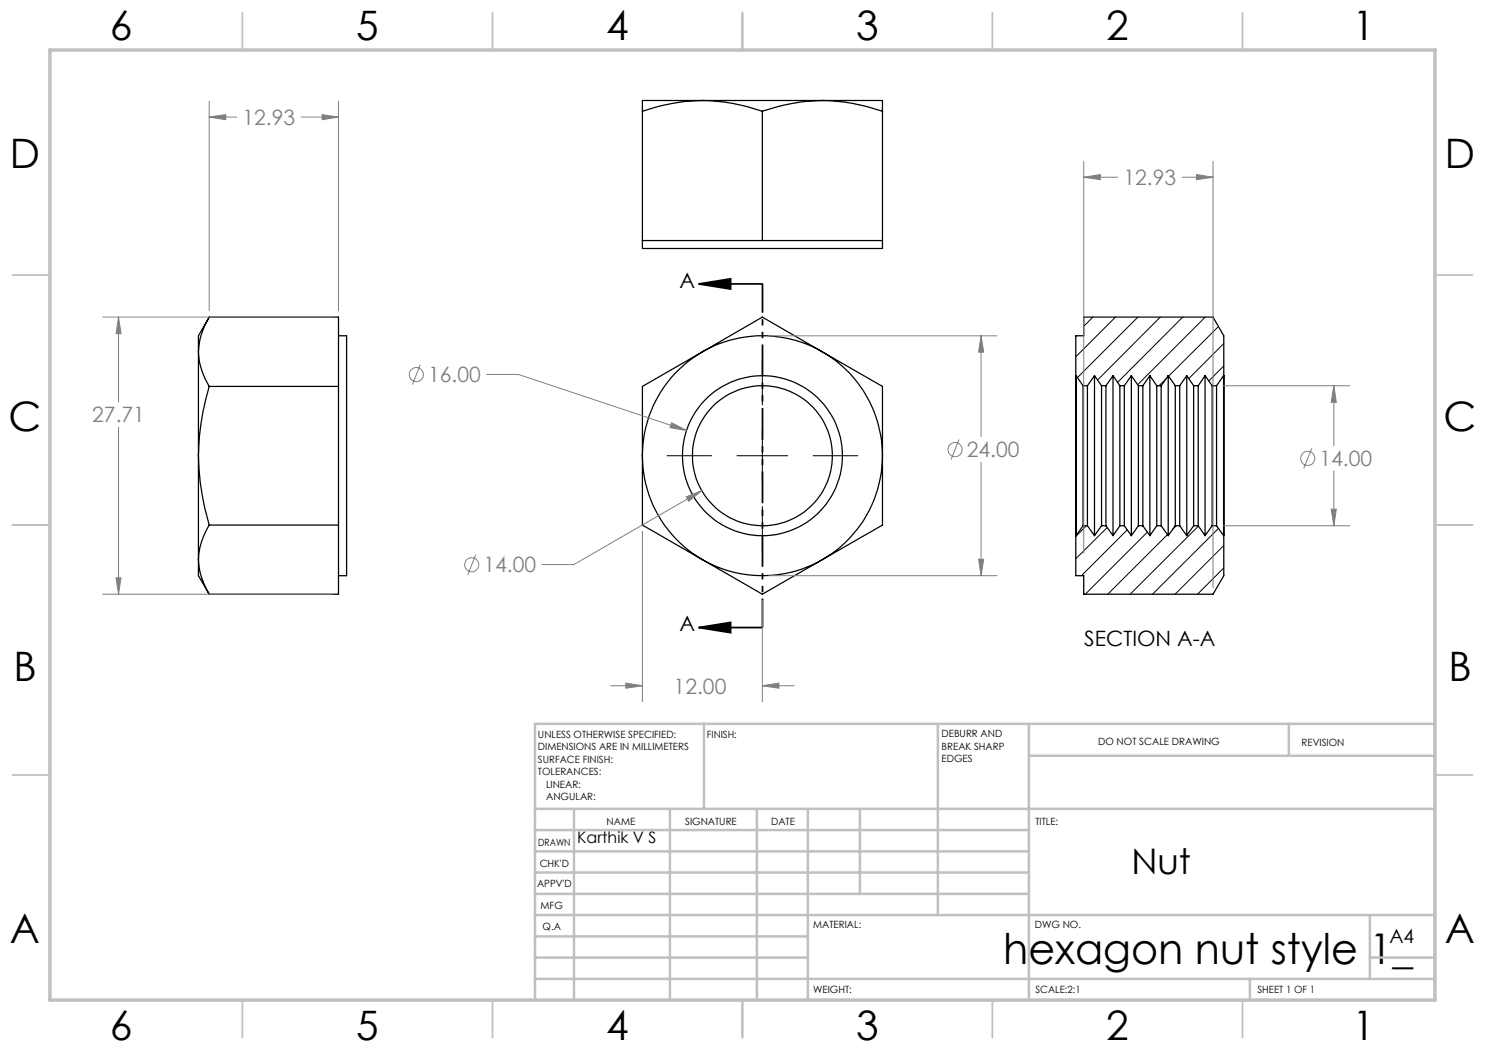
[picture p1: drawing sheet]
<svg xmlns="http://www.w3.org/2000/svg" width="297mm" height="210mm" viewBox="0 0 297 210" stroke-linecap="round" stroke-linejoin="round" font-family="sans-serif">
<g fill="none" stroke="#000" stroke-width=".25">
<path d="M128.5 22.3v27.4h48v-27.4M140.5 20.1l4.6 .4a42.7 42.7 0 0 1 7.4 1.8M140.5 20.1h24M140.5 20.1a38.2 38.2 0 0 0-12 2.2M140.5 20.1h-12v2.2M152.5 22.3v25.8M164.5 20.1a38.2 38.2 0 0 0-12 2.2M164.5 20.1l4.6 .4a43.9 43.9 0 0 1 7.4 1.8M164.5 20.1h12v2.2M128.5 48.1h48M39.7 70.4a14.1 14.1 0 0 0 2.1 6.9M39.7 70.4v20.7"/>
<path d="M41.8 63.4a14.3 14.3 0 0 0-2.1 7M41.8 77.3a50.9 50.9 0 0 0-2.1 13.8M41.8 63.4l-2.1 3.8v3.2M41.8 63.4h25.9v55.4h-25.9M41.8 77.3h25.9M67.7 67.2h1.6v47.9h-1.6M128.5 77.3l24-13.9 24 13.9v27.7l-24 13.8-24-13.8zM215.2 75.1v32M215.2 75.1v-7.9h1.5v-3.8h25.9l2.2 3.8v7.9M215.2 75.1h.1M215.2 75.1l1.4 2M216.6 77.1v28.1"/>
<path d="M216.6 77.1h.9M217.5 77.1v28.1M218.9 75.1v32M218.9 75.1l1.4 2M218.9 75.1l-1.4 2M220.3 77.1v28.1M220.3 77.1h.9M221.2 77.1v28.1M222.6 75.1v32M222.6 75.1l1.4 2M222.6 75.1l-1.4 2M224 77.1v28.1"/>
<path d="M224 77.1h.9M224.9 77.1v28.1M226.3 75.1v32M226.3 75.1l1.4 2M226.3 75.1l-1.4 2M227.7 77.1v28.1M227.7 77.1h.9M228.6 77.1v28.1M230 75.1v32M230 75.1l1.4 2M230 75.1l-1.4 2M231.4 77.1v28.1"/>
<path d="M231.4 77.1h.8M232.2 77.1v28.1M233.6 75.1v32M233.6 75.1l1.5 2M233.6 75.1l-1.4 2M235.1 77.1v28.1M235.1 77.1h.8M235.9 77.1v28.1M237.3 75.1v32M237.3 75.1l1.4 2M237.3 75.1l-1.4 2M238.7 77.1v28.1"/>
<path d="M238.7 77.1h.9M239.6 77.1v28.1M241 75.1v32M241 75.1l1.4 2M241 75.1l-1.4 2M242.4 77.1v28.1M242.4 77.1h.9M243.3 77.1v28.1M244.7 75.2v31.9M244.7 75.1v32M244.7 75.1v.1M244.7 75.1l-1.4 2"/>
<path d="M244.8 75.1v32M244.8 75.1l-.1 .1M39.7 91.1v20.8M39.7 91.1a52.6 52.6 0 0 0 2.1 13.9M39.7 111.9v.5a14.4 14.4 0 0 0 2.1 6.4M39.7 111.9v3.2l2.1 3.7M41.8 105a14 14 0 0 0-2.1 6.9M41.8 105h25.9M215.2 107.1v8h1.5v3.7h25.9l2.2-3.7v-8M215.2 107.1h.1M216.6 105.2l-1.4 1.9M216.6 105.2h.9"/>
<path d="M217.5 105.2l1.4 1.9M220.3 105.2h.9M220.3 105.2l-1.4 1.9M221.2 105.2l1.4 1.9M224 105.2h.9M224 105.2l-1.4 1.9M224.9 105.2l1.4 1.9M227.7 105.2h.9M227.7 105.2l-1.4 1.9M228.6 105.2l1.4 1.9M231.4 105.2h.8M231.4 105.2l-1.4 1.9"/>
<path d="M232.2 105.2l1.4 1.9M235.1 105.2h.8M235.1 105.2l-1.5 1.9M235.9 105.2l1.4 1.9M238.7 105.2h.9M238.7 105.2l-1.4 1.9M239.6 105.2l1.4 1.9M242.4 105.2h.9M242.4 105.2l-1.4 1.9M243.3 105.2l1.4 1.9M244.7 107.1h.1"/>
<circle cx="152.5" cy="91.2" r="14"/>
<circle cx="152.5" cy="91.1" r="24"/>
<circle cx="152.5" cy="91.1" r="16"/>
</g>
<g fill="none" stroke="#000" stroke-width=".2">
<path d="M152.5 72.1v8.9M218.6 63.4l-1.9 1.9M223.1 63.4l-7.9 8M227.6 63.4l-12.1 12.1M232.1 63.4l-12.6 12.6M233.3 75.7l-1.5 1.4M236.5 63.4l-13 13.1M241.1 63.4l-13.6 13.5M243.7 65.3l-10 9.9M244.8 68.7l-7.1 7M244.8 73.2l-3 3M133.4 91.1h8.9"/>
<path d="M147.4 91.1h10.2M152.5 86.1v10.1M162.6 91.1h9M152.5 101.3v8.9M217.3 105.2l-2.1 2.1M221.4 105.5l-6.2 6.3M225.5 106l-9.2 9.1M229.5 106.4l-12.4 12.4M233.5 106.9l-12 11.9M235.3 105.2l-.7 .6M239.7 105.2l-13.7 13.6M243.7 105.7l-13.2 13.1"/>
<path d="M244.8 109.1l-9.8 9.7M244.8 113.6l-5.3 5.2"/>
</g>
<g fill="none" stroke="#808080" stroke-width=".2">
<path d="M41.8 23.4l3.4-.5v1zM41.8 20.2v42M41.8 23.4h5.5M60.2 23.4h7.5M64.4 22.9l3.3 .5-3.3 .5zM67.7 20.2v42M216.7 35.4l3.4-.5v1zM216.7 32.3v78.4M216.7 35.4h6.8M236.4 35.4h6.2M239.3 34.9l3.3 .5-3.3 .5zM242.6 32.3v85.3"/>
<path d="M20.5 63.4h45.9M23.7 63.4l.5 3.3h-1zM23.7 63.4v17M84.1 72.9l-1.6 4M97.3 74.9h6.4l33.6 11.2M153.7 67.2h45.7M196.2 67.2l.5 3.2h-1zM196.2 67.2v20.1M244.6 77.1h25.3M266.8 77.1l.5 3.4h-1.1zM266.8 77.1v12M23.7 85.4v33.4"/>
<path d="M134.3 84.6l3 1.5-3.3-.6zM137.2 99.4l3.2-1.3-2.6 2.2zM140.4 98.1l-25.6 14.8h-6.4M191.8 87.9l-1.6 4M196.2 92.5v22.6M262.4 89.7l-1.7 4M266.8 94.2v11M20.5 118.8h45.9M23.2 115.6h1l-.5 3.2zM95.1 110.9l-1.5 4.1M128.5 106.3v34M153.7 115.1h45.7"/>
<path d="M195.7 111.9h1l-.5 3.2zM244.6 105.2h25.3M266.2 101.8h1.1l-.5 3.4zM122.1 137.2h6.4M125.2 136.6l3.3 .6-3.3 .4zM152.5 137.2l3.3-.6v1zM152.5 120.1v20.2M152.5 137.2h6.3"/>
<circle cx="83.3" cy="74.9" r="1.4"/>
<circle cx="191" cy="89.9" r="1.4"/>
<circle cx="261.5" cy="91.7" r="1.42"/>
<circle cx="94.3" cy="113" r="1.4"/>
</g>
<path d="M139.8 56.8l6.3-1v2zM139.8 56.8h12.7M139.8 125.5l6.3-1v2zM139.8 125.5h12.7" fill="none" stroke="#000" stroke-width=".35"/>
<path d="M152.5 56.8v68.7" fill="none" stroke="#000" stroke-width=".35" stroke-dasharray="6.3 1.3 1.3 1.3 1.3 1.3" stroke-dashoffset=".6" stroke-linecap="butt"/>
<g fill="none" stroke="#c0c0c0" stroke-width=".35">
<path d="M48.5 2.5v7.5M98.5 2.5v7.5M148.5 2.5v7.5M198.5 2.5v7.5M248.5 2.5v7.5M2.5 55h7.5M287 55h7.5M2.5 105h7.5M287 105h7.5M2.5 155h7.5M287 155h7.5M48.5 200v7.5"/>
<path d="M98.5 200v7.5M148.5 200v7.5M198.5 200v7.5M248.5 200v7.5"/>
</g>
<g fill="none" stroke="#c0c0c0" stroke-width=".5">
<path d="M140.8 144.8v17M187.6 144.8v38.2M205.8 144.8v55.2M205.8 151.2h81.2M257.8 144.8v6.4M287 144.8h-180v55.2M107 161.8h180M107 178.8h98.8M107 174.5h98.8M107 170.3h98.8M107 166h98.8M114.8 161.8v38.2"/>
<path d="M134 161.8v38.2M151.4 161.8v38.2M161.6 161.8v38.2M172 161.8v17M107 195.8h180M107 191.5h54.6M107 187.3h54.6M107 183h180M250 195.8v4.2M274 191.5h13M274 183v12.8"/>
</g>
<path d="M10 10h277v190h-277z" fill="none" stroke="#c0c0c0" stroke-width=".7"/>
<path d="M139.8 56.8l6.3-1v2zM139.8 125.5l6.3-1v2z" fill="#000"/>
<path d="M137.2 99.4l.6 .9 2.6-2.2zM134.3 84.6l-.3 .9 3.3 .6zM196.2 67.2l.5 3.2h-1zM195.7 111.9h1l-.5 3.2zM152.5 137.2l3.3-.6v1zM125.2 136.6l3.3 .6-3.3 .4zM64.4 22.9l3.3 .5-3.3 .5zM41.8 23.4l3.4-.5v1zM23.2 115.6h1l-.5 3.2zM23.7 63.4l.5 3.3h-1zM266.8 77.1l.5 3.4h-1.1zM266.2 101.8h1.1l-.5 3.4zM216.7 35.4l3.4-.5v1zM239.3 34.9l3.3 .5-3.3 .5z" fill="#808080"/>
<text font-size="8.5" x="200.6" y="192.7">hexagon nut style 1_</text>
<g font-size="8.1">
<text x="22" y="8">6</text>
<text x="71.2" y="8">5</text>
<text x="121.2" y="8">4</text>
<text x="171.2" y="8">3</text>
<text x="221.2" y="8">2</text>
<text x="270.5" y="8">1</text>
<text x="2" y="33.6">D</text>
<text x="289" y="33.6">D</text>
<text x="1.7" y="86.1">C</text>
<text x="288.7" y="86.1">C</text>
<text x="2.7" y="136.1">B</text>
<text x="289.7" y="136.1">B</text>
<text x="2" y="188.6">A</text>
<text x="289" y="188.6">A</text>
<text x="22" y="208">6</text>
<text x="71.2" y="208">5</text>
<text x="121.2" y="208">4</text>
<text x="171.2" y="208">3</text>
<text x="221.2" y="208">2</text>
<text x="270.5" y="208">1</text>
</g>
<text font-size="7.1" x="226.3" y="174.7">Nut</text>
<g font-size="4.2" fill="#808080">
<text x="48.5" y="25">12.93</text>
<text x="224.7" y="37">12.93</text>
<text x="85.6" y="76.5">16.00</text>
<text x="18.4" y="84.5">27.71</text>
<text x="193.4" y="91.5">24.00</text>
<text x="263.9" y="93.2">14.00</text>
<text x="96.7" y="114.5">14.00</text>
<text x="134.7" y="138.7">12.00</text>
</g>
<g font-size="4.2">
<text x="135.9" y="57.5">A</text>
<text x="135.9" y="126.3">A</text>
<text x="216.9" y="129.2">SECTION A-A</text>
</g>
<text font-size="3.9" x="277.9" y="188.5">A4</text>
<text font-size="3.2" x="115.5" y="168.6">Karthik V S</text>
<g font-size="2">
<text x="107.6" y="147.6">UNLESS OTHERWISE SPECIFIED:</text>
<text x="141.4" y="147.6">FINISH:</text>
<text x="188.3" y="147.5">DEBURR AND</text>
<text x="188.3" y="150">BREAK SHARP</text>
<text x="219.6" y="149">DO NOT SCALE DRAWING</text>
<text x="260.3" y="149.2">REVISION</text>
<text x="107.6" y="150.1">DIMENSIONS ARE IN MILLIMETERS</text>
<text x="107.6" y="152.6">SURFACE FINISH:</text>
<text x="107.6" y="155.1">TOLERANCES:</text>
<text x="188.3" y="152.5">EDGES</text>
<text x="109.2" y="157.6">LINEAR:</text>
<text x="109.2" y="160.1">ANGULAR:</text>
<text x="121.3" y="165">NAME</text>
<text x="137" y="164.9">SIGNATURE</text>
<text x="154.2" y="164.9">DATE</text>
<text x="207.1" y="164.9">TITLE:</text>
<text x="107.6" y="169.1">DRAWN</text>
<text x="107.9" y="173.3">CHK'D</text>
<text x="107.4" y="177.4">APPV'D</text>
<text x="108.1" y="181.8">MFG</text>
<text x="108.5" y="186">Q.A</text>
<text x="162.6" y="185.5">MATERIAL:</text>
<text x="207" y="185.5">DWG NO.</text>
<text x="162.6" y="198.5">WEIGHT:</text>
<text x="207.1" y="198.6">SCALE:2:1</text>
<text x="251.5" y="198.6">SHEET 1 OF 1</text>
</g>
</svg>
